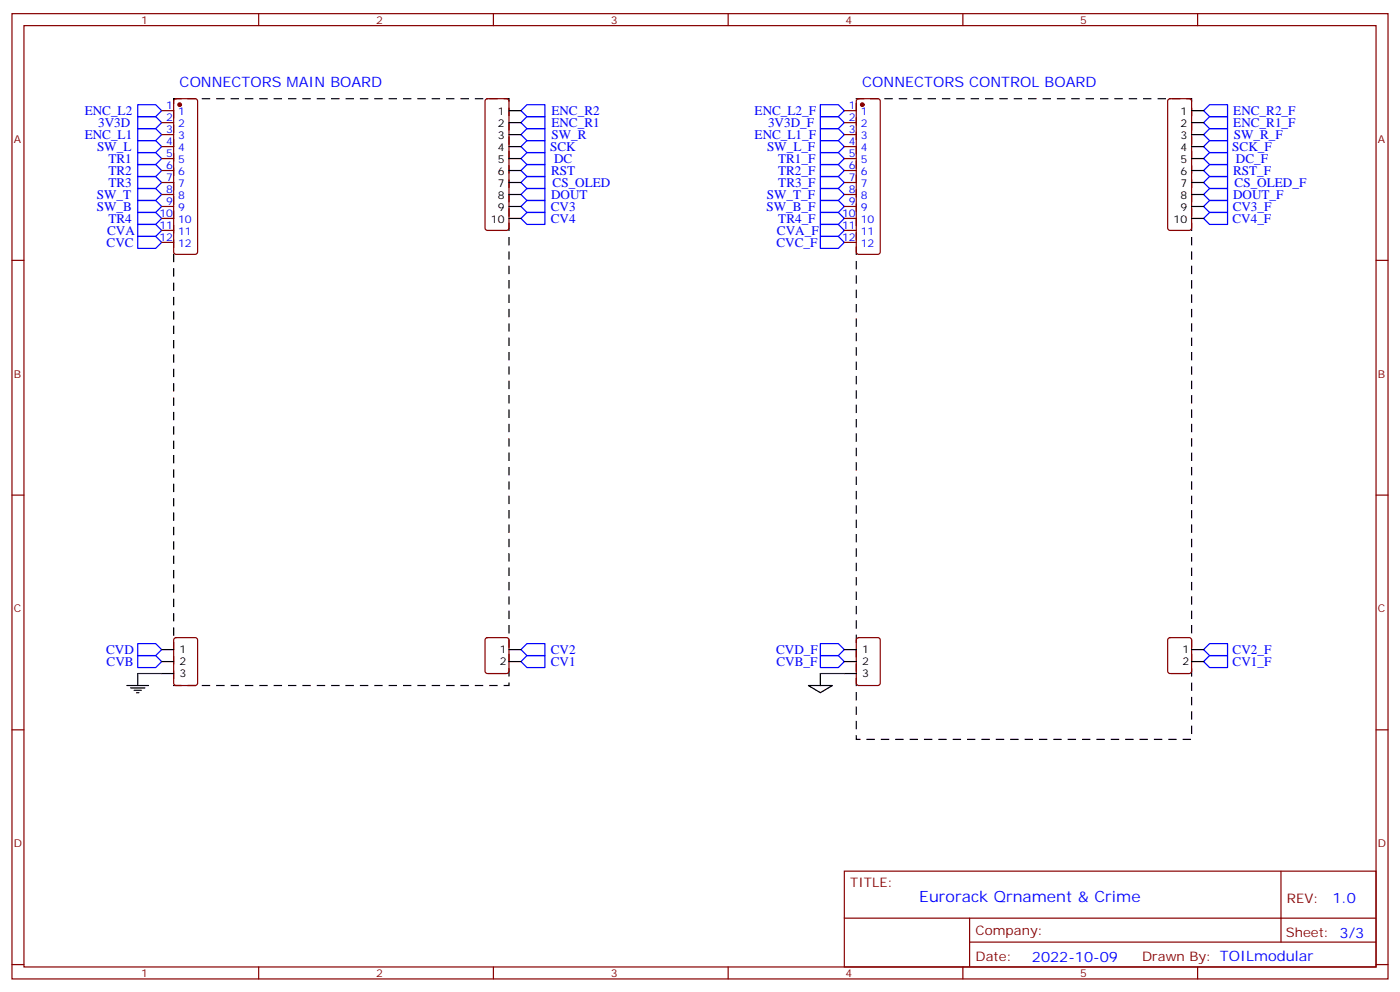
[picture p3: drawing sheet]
<svg xmlns="http://www.w3.org/2000/svg" width="412mm" height="292mm" viewBox="0 0 412 292" stroke-linecap="round" stroke-linejoin="round" font-family="sans-serif">
<g fill="none" stroke="#870000" stroke-width=".35">
<path d="M3.5 4h405.4v284.4h-405.4zM7.1 7.5h398.2v277.3h-398.2zM76.2 4v3.5M145.3 4v3.5M214.5 4v3.5M283.6 4v3.5M352.8 4v3.5M47.6 32.6h3.6M47.6 36.1h3.6M47.6 39.7h3.6M51.4 29.3l.5-.2h5.6l.5 .2 .2 .5v44.4l-.2 .5-.5 .2h-5.6l-.5-.2-.2-.5v-44.4zM143.1 29.3l.5-.2h5.6l.5 .2 .2 .5v37.4l-.2 .5-.5 .2h-5.6l-.5-.3-.2-.4v-37.4z"/>
<path d="M248.7 32.6h3.5M248.7 36.1h3.5M248.7 39.7h3.5M252.5 29.3l.4-.2h5.7l.5 .2 .2 .5v44.4l-.2 .5-.5 .2h-5.7l-.5-.2-.2-.5v-44.4zM344.2 29.3l.5-.2h5.6l.5 .2 .2 .5v37.4l-.2 .5-.5 .2h-5.6l-.5-.3-.2-.4v-37.4zM47.6 43.2h3.6M47.6 46.7h3.6M47.6 50.2h3.6M47.6 53.8h3.6M47.6 57.3h3.6M248.7 43.2h3.5M248.7 46.7h3.5"/>
<path d="M248.7 50.2h3.5M248.7 53.8h3.5M248.7 57.3h3.5M3.5 76.7h3.6M47.6 60.8h3.6M47.6 64.3h3.6M47.6 67.9h3.6M47.6 71.4h3.6M248.7 60.8h3.5M248.7 64.3h3.5M248.7 67.9h3.5M248.7 71.4h3.5"/>
<path d="M405.3 76.7h3.6M3.5 145.8h3.6M405.3 145.8h3.6M51.4 188l.5-.2h5.6l.7 .4v13l-.5 .7h-5.8l-.7-.4v-13zM143.1 188l.5-.2h5.6l.7 .4v9.5l-.4 .6-5.9 .1-.7-.5v-9.4zM252.5 188l.4-.2h5.7l.6 .4 .1 13-.5 .7h-5.9l-.6-.4-.1-13zM344.2 188l.5-.2h5.6l.7 .4v9.5l-.4 .6-5.9 .1-.7-.5v-9.4zM3.5 215h3.6M405.3 215h3.6M248.7 256.6h156.6v28.2h-156.6zM377.3 256.6v20.9M248.7 270.5h156.5"/>
<path d="M285.6 277.5h119.6M285.6 270.5v14.1M3.5 284.1h3.6M76.2 284.8v3.6M145.3 284.8v3.6M214.5 284.8v3.6M283.6 284.8v3.6M352.8 284.8v3.6M405.3 284.1h3.6"/>
</g>
<g fill="none" stroke="#00f" stroke-width=".35">
<path d="M40.6 34.4h5.3l1.7 1.7-1.7 1.8h-5.3zM40.6 30.8h5.3l1.7 1.8-1.7 1.8h-5.3zM40.6 37.9h5.3l1.7 1.8-1.7 1.7h-5.3zM153.5 39.7l1.7-1.8h5.3v3.5h-5.3zM155.2 34.4h5.3v3.5h-5.3l-1.7-1.8zM155.2 30.8h5.3v3.6h-5.3l-1.7-1.8zM241.7 34.4h5.2l1.8 1.7-1.8 1.8h-5.2zM241.7 30.8h5.2l1.8 1.8-1.8 1.8h-5.2zM241.7 37.9h5.2l1.8 1.8-1.8 1.7h-5.2zM354.5 36.1l1.8-1.7h5.3v3.5h-5.3zM354.5 39.7l1.8-1.8h5.3v3.5h-5.3zM354.5 32.6l1.8-1.8h5.3v3.6h-5.3z"/>
<path d="M40.6 52h5.3l1.7 1.8-1.7 1.7h-5.3zM40.6 48.5h5.3l1.7 1.7-1.7 1.8h-5.3zM40.6 44.9h5.3l1.7 1.8-1.7 1.8h-5.3zM40.6 55.5h5.3l1.7 1.8-1.7 1.8h-5.3zM40.6 59.1h5.3l1.7 1.7-1.7 1.8h-5.3zM40.6 41.4h5.3l1.7 1.8-1.7 1.7h-5.3zM153.5 50.2l1.7-1.7h5.3v3.5h-5.3zM153.5 57.3l1.7-1.8h5.3v3.6h-5.3zM153.5 43.2l1.7-1.8h5.3v3.5h-5.3zM153.5 53.8l1.7-1.8h5.3v3.5h-5.3zM155.2 44.9h5.3v3.6h-5.3l-1.7-1.8zM241.7 52h5.2l1.8 1.8-1.8 1.7h-5.2z"/>
<path d="M241.7 48.5h5.2l1.8 1.7-1.8 1.8h-5.2zM241.7 44.9h5.2l1.8 1.8-1.8 1.8h-5.2zM241.7 55.5h5.2l1.8 1.8-1.8 1.8h-5.2zM241.7 59.1h5.2l1.8 1.7-1.8 1.8h-5.2zM241.7 41.4h5.2l1.8 1.8-1.8 1.7h-5.2zM354.5 50.2l1.8-1.7h5.3v3.5h-5.3zM354.5 46.7l1.8-1.8h5.3v3.6h-5.3zM354.5 57.3l1.8-1.8h5.3v3.6h-5.3zM354.5 43.2l1.8-1.8h5.3v3.5h-5.3zM354.5 53.8l1.8-1.8h5.3v3.5h-5.3zM40.6 62.6h5.3l1.7 1.7-1.7 1.8h-5.3zM40.6 69.6h5.3l1.7 1.8-1.7 1.8h-5.3z"/>
<path d="M40.6 66.1h5.3l1.7 1.8-1.7 1.7h-5.3zM153.5 60.8l1.7-1.7h5.3v3.5h-5.3zM155.2 62.6h5.3v3.5h-5.3l-1.7-1.8zM241.7 62.6h5.2l1.8 1.7-1.8 1.8h-5.2zM241.7 69.6h5.2l1.8 1.8-1.8 1.8h-5.2zM241.7 66.1h5.2l1.8 1.8-1.8 1.7h-5.2zM354.5 64.3l1.8-1.7h5.3v3.5h-5.3zM354.5 60.8l1.8-1.7h5.3v3.5h-5.3zM40.6 189.6h5.3l1.7 1.7-1.7 1.8h-5.3zM40.6 193.1h5.3l1.7 1.8-1.7 1.7h-5.3zM153.5 194.9l1.7-1.8h5.3v3.5h-5.3zM155.2 189.6h5.3v3.5h-5.3l-1.7-1.8z"/>
<path d="M241.7 189.6h5.2l1.8 1.7-1.8 1.8h-5.2zM241.7 193.1h5.2l1.8 1.8-1.8 1.7h-5.2zM354.5 194.9l1.8-1.8h5.3v3.5h-5.3zM354.5 191.3l1.8-1.7h5.3v3.5h-5.3z"/>
</g>
<g fill="none" stroke="#000" stroke-width=".35">
<path d="M149.9 32.6h3.6M149.9 36.1h3.6M149.9 39.7h3.6M351 32.6h3.5M351 36.1h3.5M351 39.7h3.5M149.9 43.2h3.6M149.9 46.7h3.6M149.9 50.2h3.6M149.9 53.8h3.6M149.9 57.3h3.6M351 43.2h3.5"/>
<path d="M351 46.7h3.5M351 50.2h3.5M351 53.8h3.5M351 57.3h3.5M149.9 60.8h3.6M149.9 64.3h3.6M351 60.8h3.5M351 64.3h3.5M40.6 198.4v3.5M47.6 198.4h3.6M47.6 191.3h3.6M47.6 194.9h3.6"/>
<path d="M149.9 191.3h3.6M149.9 194.9h3.6M241.7 198.4v3.5M248.7 198.4h3.5M248.7 191.3h3.5M248.7 194.9h3.5M351 191.3h3.5M351 194.9h3.5M37.4 201.9h6.3M38.5 202.6h4.2M39.5 203.3h2.1M40.2 204h.7"/>
<path d="M238.1 201.9h7.1l-3.5 2.1z"/>
</g>
<path d="M51.2 29.1h98.7v172.8h-98.7zM252.2 29.1h98.8v188.7h-98.8z" fill="none" stroke="#000" stroke-width=".35" stroke-dasharray="2.1 2.1"/>
<g fill="#870000" stroke="#870000" stroke-width=".35">
<circle cx="52.9" cy="30.8" r=".53"/>
<circle cx="254" cy="30.8" r=".53"/>
</g>
<path d="M40.6 198.4h7M241.7 198.4h7" fill="none" stroke="#008700" stroke-width=".35"/>
<text font-size="4.6" fill="#00f" x="270.8" y="265.6">Eurorack Qrnament &amp; Crime</text>
<g font-size="4.2" fill="#00f">
<text x="52.9" y="25.5">CONNECTORS MAIN BOARD</text>
<text x="254" y="25.5">CONNECTORS CONTROL BOARD</text>
<text x="392.5" y="265.9">1.0</text>
<text x="304" y="283.2">2022-10-09</text>
</g>
<g font-size="3.9" fill="#00f">
<text x="25" y="33.9">ENC_L2</text>
<text x="162.4" y="33.9">ENC_R2</text>
<text x="222.3" y="33.9">ENC_L2_F</text>
<text x="363.3" y="33.9">ENC_R2_F</text>
<text x="25" y="40.9">ENC_L1</text>
<text x="28.9" y="37.4">3V3D</text>
<text x="162.4" y="37.4">ENC_R1</text>
<text x="162.5" y="40.9">SW_R</text>
<text x="222.3" y="40.9">ENC_L1_F</text>
<text x="226.2" y="37.4">3V3D_F</text>
<text x="363.3" y="37.4">ENC_R1_F</text>
<text x="363.4" y="40.9">SW_R_F</text>
<text x="28.6" y="44.5">SW_L</text>
<text x="31.9" y="48">TR1</text>
<text x="162.1" y="44.4">SCK</text>
<text x="225.9" y="44.5">SW_L_F</text>
<text x="229.2" y="48">TR1_F</text>
<text x="363" y="44.4">SCK_F</text>
<text x="31.9" y="51.5">TR2</text>
<text x="162.3" y="51.5">RST</text>
<text x="163.2" y="48">DC</text>
<text x="229.2" y="51.5">TR2_F</text>
<text x="363.2" y="51.5">RST_F</text>
<text x="364.1" y="48">DC_F</text>
<text x="28.5" y="58.5">SW_T</text>
<text x="31.9" y="55.1">TR3</text>
<text x="162.3" y="58.6">DOUT</text>
<text x="162.8" y="55.1">CS_OLED</text>
<text x="225.9" y="58.5">SW_T_F</text>
<text x="229.3" y="55.1">TR3_F</text>
<text x="363.2" y="58.6">DOUT_F</text>
<text x="363.7" y="55.1">CS_OLED_F</text>
<text x="28.5" y="62.1">SW_B</text>
<text x="31.9" y="65.6">TR4</text>
<text x="162.2" y="62.1">CV3</text>
<text x="162.3" y="65.6">CV4</text>
<text x="225.8" y="62.1">SW_B_F</text>
<text x="229.3" y="65.6">TR4_F</text>
<text x="363.1" y="65.6">CV4_F</text>
<text x="363.1" y="62.1">CV3_F</text>
<text x="31.5" y="69.1">CVA</text>
<text x="228.9" y="69.1">CVA_F</text>
<text x="31.4" y="72.7">CVC</text>
<text x="228.7" y="72.7">CVC_F</text>
<text x="31.3" y="192.6">CVD</text>
<text x="31.4" y="196.2">CVB</text>
<text x="162.2" y="196.2">CV1</text>
<text x="162.2" y="192.6">CV2</text>
<text x="228.6" y="192.6">CVD_F</text>
<text x="228.7" y="196.2">CVB_F</text>
<text x="363.1" y="196.2">CV1_F</text>
<text x="363.1" y="192.6">CV2_F</text>
</g>
<g font-size="3.9" fill="#800">
<text x="250.5" y="261.2">TITLE:</text>
<text x="379.1" y="265.9">REV:</text>
<text x="287.4" y="275.4">Company:</text>
<text x="378.7" y="276">Sheet: 3/3</text>
<text x="287.4" y="283.1">Date:</text>
<text x="336.4" y="283.2">Drawn By: TOILmodular</text>
</g>
<g font-size="3.2" fill="#800">
<text x="41.6" y="7">1</text>
<text x="110.8" y="7">2</text>
<text x="179.9" y="7">3</text>
<text x="249.1" y="7">4</text>
<text x="318.2" y="7">5</text>
<text x="4.1" y="42.1">A</text>
<text x="405.9" y="42.1">A</text>
<text x="4.1" y="111.3">B</text>
<text x="405.9" y="111.3">B</text>
<text x="4.1" y="180.4">C</text>
<text x="405.9" y="180.4">C</text>
<text x="4.1" y="249.6">D</text>
<text x="405.9" y="249.6">D</text>
<text x="41.6" y="287.8">1</text>
<text x="110.8" y="287.8">2</text>
<text x="179.9" y="287.8">3</text>
<text x="249.1" y="287.8">4</text>
<text x="318.2" y="287.8">5</text>
</g>
<g font-size="3.2" fill="#00f">
<text x="49" y="32.2">1</text>
<text x="49" y="35.8">2</text>
<text x="52.5" y="34">1</text>
<text x="250" y="32.2">1</text>
<text x="250" y="35.8">2</text>
<text x="253.5" y="34">1</text>
<text x="49" y="39.3">3</text>
<text x="52.5" y="37.5">2</text>
<text x="52.5" y="41.1">3</text>
<text x="250" y="39.3">3</text>
<text x="253.5" y="37.5">2</text>
<text x="253.5" y="41.1">3</text>
<text x="49" y="42.8">4</text>
<text x="49" y="46.4">5</text>
<text x="52.5" y="44.6">4</text>
<text x="250" y="42.8">4</text>
<text x="250" y="46.4">5</text>
<text x="253.5" y="44.6">4</text>
<text x="49" y="49.9">6</text>
<text x="49" y="53.4">7</text>
<text x="52.5" y="48.1">5</text>
<text x="52.5" y="51.6">6</text>
<text x="250" y="49.9">6</text>
<text x="250" y="53.4">7</text>
<text x="253.5" y="48.1">5</text>
<text x="253.5" y="51.6">6</text>
<text x="49" y="56.9">8</text>
<text x="52.5" y="55.2">7</text>
<text x="52.5" y="58.7">8</text>
<text x="250" y="56.9">8</text>
<text x="253.5" y="55.2">7</text>
<text x="253.5" y="58.7">8</text>
<text x="46.9" y="64">10</text>
<text x="49" y="60.5">9</text>
<text x="52.5" y="62.2">9</text>
<text x="52.5" y="65.8">10</text>
<text x="248" y="64">10</text>
<text x="250" y="60.5">9</text>
<text x="253.5" y="62.2">9</text>
<text x="253.5" y="65.8">10</text>
<text x="46.9" y="67.5">11</text>
<text x="46.9" y="71">12</text>
<text x="52.5" y="69.3">11</text>
<text x="248" y="67.5">11</text>
<text x="248" y="71">12</text>
<text x="253.5" y="69.3">11</text>
<text x="52.5" y="72.8">12</text>
<text x="253.5" y="72.8">12</text>
</g>
<g font-size="3.2">
<text x="146.6" y="34">1</text>
<text x="347.7" y="34">1</text>
<text x="146.6" y="37.5">2</text>
<text x="146.6" y="41.1">3</text>
<text x="347.7" y="37.5">2</text>
<text x="347.7" y="41.1">3</text>
<text x="146.6" y="44.6">4</text>
<text x="347.7" y="44.6">4</text>
<text x="146.6" y="48.1">5</text>
<text x="146.6" y="51.6">6</text>
<text x="347.7" y="48.1">5</text>
<text x="347.7" y="51.6">6</text>
<text x="146.6" y="55.2">7</text>
<text x="146.6" y="58.7">8</text>
<text x="347.7" y="55.2">7</text>
<text x="347.7" y="58.7">8</text>
<text x="144.6" y="65.8">10</text>
<text x="146.6" y="62.2">9</text>
<text x="345.7" y="65.8">10</text>
<text x="347.7" y="62.2">9</text>
<text x="52.9" y="192.4">1</text>
<text x="52.9" y="195.9">2</text>
<text x="147.2" y="192.4">1</text>
<text x="147.2" y="195.9">2</text>
<text x="254" y="192.4">1</text>
<text x="254" y="195.9">2</text>
<text x="348.3" y="192.4">1</text>
<text x="348.3" y="195.9">2</text>
<text x="52.9" y="199.5">3</text>
<text x="254" y="199.5">3</text>
</g>
</svg>
